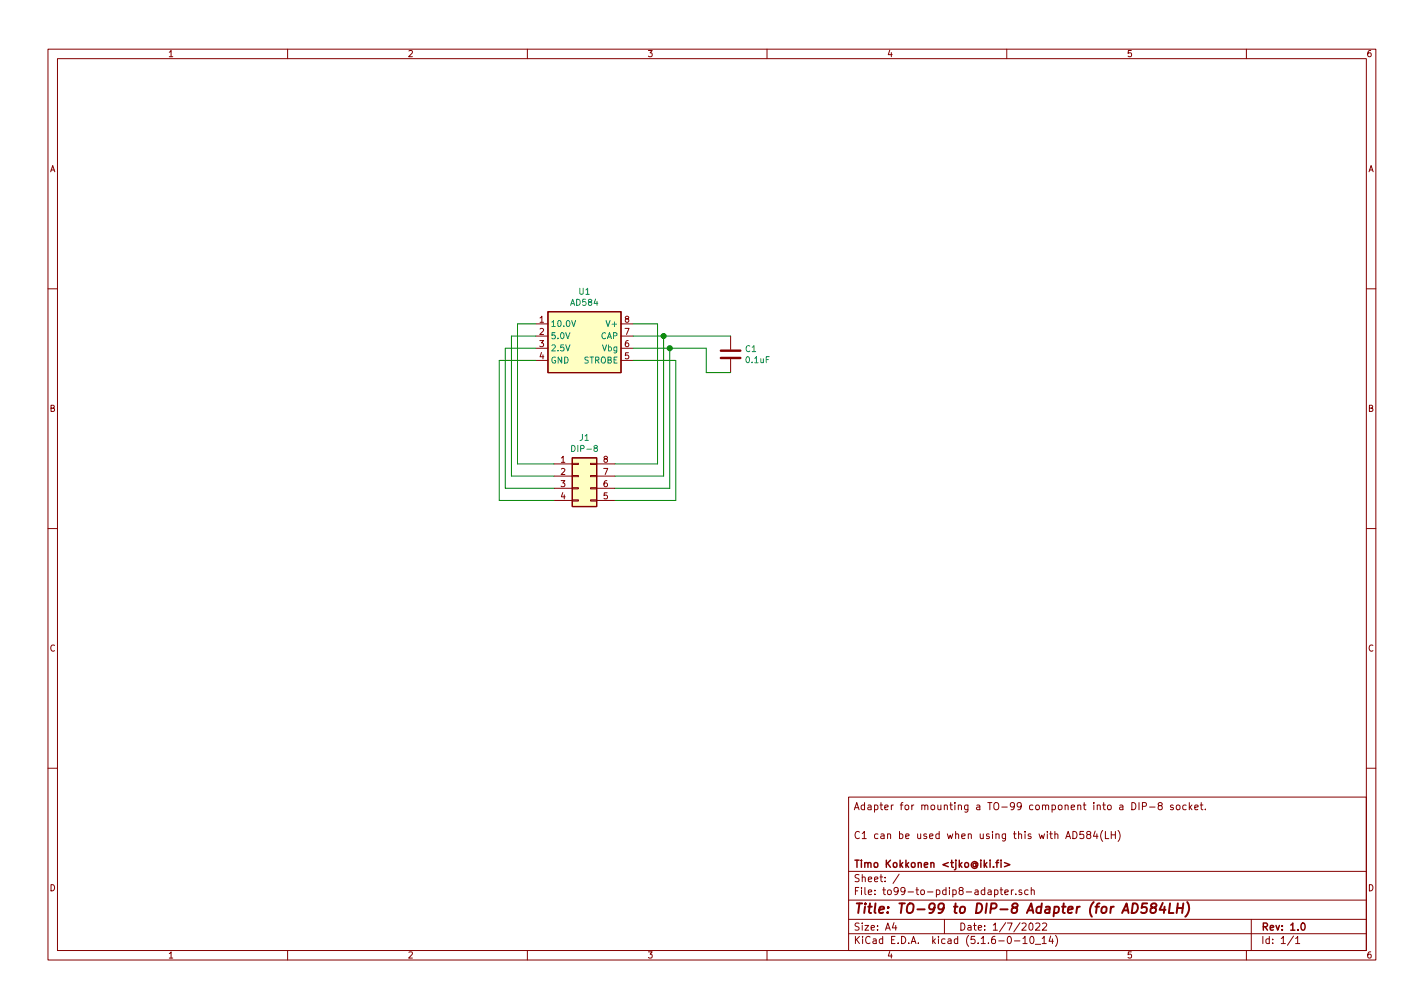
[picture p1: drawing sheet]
<svg xmlns="http://www.w3.org/2000/svg" width="297mm" height="210mm" viewBox="0 0 297 210" stroke-linecap="round" stroke-linejoin="round" font-family="sans-serif">
<g fill="none" stroke="#840000" stroke-width=".21">
<path d="M10 10.3h277v189.9h-277zM12 12.2h273v186.1h-273zM60 10.3v1.9M110 10.3v1.9M160 10.3v1.9M210 10.3v1.9M260 10.3v1.9M10 60.2h2M111.8 67.6h2.5M111.8 70.1h2.5M111.8 72.6h2.5M111.8 75.2h2.5"/>
<path d="M129.5 67.6h2.6M129.5 70.1h2.6M129.5 72.6h2.6M129.5 75.2h2.6M152.4 70.1v2.8M152.4 74.9v2.8M285 60.2h2M115.6 96.8h3.8M115.6 99.3h3.8M119.4 96.6h1.2v.3h-1.2zM119.4 99.2h1.2v.2h-1.2zM123.2 96.6h1.3v.3h-1.3z"/>
<path d="M123.2 99.2h1.3v.2h-1.3zM124.5 96.8h3.8M124.5 99.3h3.8M10 110.3h2M115.6 101.8h3.8M115.6 104.4h3.8M119.4 104.3h1.2v.2h-1.2zM119.4 101.7h1.2v.3h-1.2zM123.2 104.3h1.3v.2h-1.3zM123.2 101.7h1.3v.3h-1.3zM124.5 101.8h3.8M124.5 104.4h3.8"/>
<path d="M285 110.3h2M10 160.2h2M177 166.3h108v32h-108zM223.8 173.4a.76 .76 0 0 1 .9 .8 .76 .76 0 0 1-.9 .7zM226 173.4h-.7l-.1 .7 .3-.1 .5 .1v.7l-.2 .1-.6-.1M226.9 174.1l-.2-.3 .2-.4 .6 .2v.2l-.1 .2a.52 .52 0 0 0-.6 .2 .52 .52 0 0 0 0 .6l.4 .1 .3-.1v-.4l-.3-.3M228.4 173.3l-.3 1.1h.9M228.8 173.9v1M230 173.2a1.71 1.71 0 0 0 0 2.3M230.6 173.4v1.5h.7M231.8 173.4v1.5M231.8 174.1h.9"/>
<path d="M232.7 173.4v1.5M233.2 173.2a1.71 1.71 0 0 1 0 2.3M236.1 167.4a.75 .75 0 0 1 .8 .8 .75 .75 0 0 1-.8 .7zM237.6 167.4v1.5M238.3 168.2l.7-.1 .1-.5-.2-.2h-.6v1.5M239.8 168.3h1.1M241.9 168l-.3-.2 .1-.2 .2-.2 .4 .1 .1 .2v.2l-.5 .1-.3 .3 .1 .5 .2 .1h.2l.3-.3v-.4l-.3-.2M244.7 168l-.3-.1-.3 .2 .1 .2 .5 .2v.3h-.6M245.4 168l.2-.1 .5 .1v.8l-.2 .1-.5-.1zM247.4 168l-.4-.1-.3 .3 .1 .6 .2 .1 .4-.1M248.1 167.4v1.5M248.2 168.3l.4 .6"/>
<path d="M248.6 167.9l-.5 .6M249.2 168.4l.7-.1v-.3l-.5-.1-.2 .2 .1 .7h.6M250.4 167.9h.5M250.6 167.4v1.3l.3 .2M251.4 168.8v.1M285 160.2h2M60 198.3v1.9M110 198.3v1.9M160 198.3v1.9M177 194.8h108M177 191.8h108M177 187.8h108"/>
<path d="M177 181.8h108M186.5 192.5l-.4 1h1M186.8 193v1M187.6 182.3l-1.3 2M197 191.8v3M207.5 185.7l.4-.1 .3 .3-.1 .6h-.6M207.5 185.6v1.5M208.6 185.6h.6M208.8 185.1v1.3l.4 .2M209.6 186.1l.7-.1v-.3l-.5-.1-.2 .2 .1 .7h.6M210 198.3v1.9M211 185.6v1"/>
<path d="M211.4 185.6l-.4 .3M211.6 196.3h1.2M211.9 186.5v.1M213.1 185.7l-.3-.1-.3 .2 .1 .2 .5 .2v.3h-.6M213.4 195.8l.4-.5v1.5M213.4 196.8h.8M214.5 185.7l-.5-.1-.3 .3 .1 .6 .2 .1 .5-.1M214.8 192.7l.3-.2a.86 .86 0 0 1-.1 1.5l-.2-.1-.2-.4zM215 195.4l.2-.1a.85 .85 0 0 1 .1 1.5 .8 .8 0 0 1-.6-.6 .8 .8 0 0 1 .3-.8zM215.1 185.7l.2-.1 .4 .1v.9M215.1 185.1v1.5M216 197h1.1"/>
<path d="M216.1 192.7l.5-.2 .3 .5-.9 1h.9M217.4 195.8l.4-.5v1.5M217.4 196.8h.8M217.5 192.7l.6-.2 .2 .5-.9 1h.9M219.2 195.2l-.4 1.1h.9M219.5 195.8v1M220.2 195.1a1.71 1.71 0 0 1 0 2.3M260 198.3v1.9M261 191.8v6.5M269.8 195.2l-1.2 2M270.3 195.8l.4-.5v1.5M270.3 196.8h.8"/>
</g>
<path d="M207.7 179.9h.6M208.3 179.4l-.4 .2v1.3M208.8 179.4v.2M208.8 179.9v1M209.5 179.9l1.2 .5-1.2 .4M271.5 192.7l.2-.2a.8 .8 0 0 1 .6 .8 .8 .8 0 0 1-.6 .7l-.3-.5z" fill="none" stroke="#840000" stroke-width=".3"/>
<path d="M236.3 188.4a1 1 0 0 1 1.1 .8 1 1 0 0 1-.5 1.1l-.8 .1zM239.3 188.4h-1l-.2 1 .3-.2 .7 .1 .1 .3-.1 .7-.3 .1h-.5l-.3-.1M240.4 189.3l-.2-.2-.1-.3a.66 .66 0 0 1 1-.3l.1 .3-.1 .3-.7 .2a.66 .66 0 0 0-.3 1 .65 .65 0 0 0 .9 0 .65 .65 0 0 0 0-.9l-.2-.1M242.5 188.3l-.6 1.5h1.2M242.9 189.1l-.1 1.3M244.1 188.4l-.3 2h1M245.6 189.4h1.1M245.7 188.4l-.3 2M246.8 188.4l-.2 2M247.6 188.2a2.28 2.28 0 0 1-.4 3" fill="none" stroke="#840000" stroke-width=".41"/>
<g fill="#ffffc2" stroke="#ffffc2" stroke-width=".21">
<path d="M114.3 65h15.2v12.7h-15.2z"/>
<path d="M119.4 95.5h5.1v10.2h-5.1z"/>
</g>
<path d="M114.3 65h15.2v12.7h-15.2zM119.4 95.5h5.1v10.2h-5.1z" fill="none" stroke="#840000" stroke-width=".25"/>
<path d="M119.2 66.8l.5 1.3 .4-1.3" fill="none" stroke="#008484" stroke-width=".21"/>
<path d="M150.4 74.7h4M150.4 73.1h4" fill="none" stroke="#840000" stroke-width=".51"/>
<path d="M111.8 67.6h-3.9v29.2h7.7M111.8 70.1h-5.1v29.2h8.9M111.8 72.6h-6.4v29.2h10.2M111.8 75.2h-7.7v29.2h11.5M132.1 67.6h5.1v29.2h-8.9M132.1 70.1h20.3M132.1 72.6h15.2v5.1h5.1M132.1 75.2h8.9v29.2h-12.7M138.4 70.1v29.2h-10.1M139.7 72.6v29.2h-11.4" fill="none" stroke="#008400" stroke-width=".21"/>
<g fill="#008400" stroke="#008400" stroke-width=".25">
<circle cx="138.4" cy="70.1" r=".51"/>
<circle cx="139.7" cy="72.6" r=".51"/>
</g>
<text font-size="2.8" fill="#840000" x="178" y="190.5">Title: TO-99 to DIP-8 Adapter (for AD584LH)</text>
<g font-size="2.1" fill="#840000">
<text x="178" y="169">Adapter for mounting a TO-99 component into a DIP-8 socket.</text>
<text x="178" y="175">C1 can be used when using this with AD584(LH)</text>
<text x="178" y="184">Sheet: /</text>
<text x="178" y="181">Timo Kokkonen &lt;tjko@iki.fi&gt;</text>
<text x="178" y="186.7">File: to99-to-pdip8-adapter.sch</text>
<text x="178" y="196.9">KiCad E.D.A. kicad (5.1.6-0-10_14)</text>
<text x="178" y="194.1">Size: A4</text>
<text x="200" y="194.1">Date: 1/7/2022</text>
<text x="263" y="194.1">Rev: 1.0</text>
<text x="263" y="196.9">Id: 1/1</text>
</g>
<g font-size="1.8" fill="#840000">
<text x="35" y="11.9">1</text>
<text x="85" y="11.9">2</text>
<text x="135" y="11.9">3</text>
<text x="185" y="11.9">4</text>
<text x="235" y="11.9">5</text>
<text x="285" y="11.9">6</text>
<text x="10.4" y="35.9">A</text>
<text x="285.4" y="35.9">A</text>
<text x="112.5" y="67.3">1</text>
<text x="112.5" y="69.8">2</text>
<text x="130.3" y="69.8">7</text>
<text x="130.3" y="67.3">8</text>
<text x="112.5" y="72.4">3</text>
<text x="112.5" y="74.9">4</text>
<text x="130.3" y="74.9">5</text>
<text x="130.3" y="72.4">6</text>
<text x="10.4" y="85.9">B</text>
<text x="285.4" y="85.9">B</text>
<text x="117" y="96.5">1</text>
<text x="117" y="99.1">2</text>
<text x="117" y="101.6">3</text>
<text x="125.9" y="101.6">6</text>
<text x="125.9" y="99.1">7</text>
<text x="125.9" y="96.5">8</text>
<text x="117" y="104.1">4</text>
<text x="125.9" y="104.1">5</text>
<text x="10.4" y="135.9">C</text>
<text x="285.4" y="135.9">C</text>
<text x="10.4" y="185.9">D</text>
<text x="285.4" y="185.9">D</text>
<text x="35" y="199.9">1</text>
<text x="85" y="199.9">2</text>
<text x="135" y="199.9">3</text>
<text x="185" y="199.9">4</text>
<text x="235" y="199.9">5</text>
<text x="285" y="199.9">6</text>
</g>
<g font-size="1.8" fill="#008484">
<text x="119.2" y="63.8">AD584</text>
<text x="120.8" y="61.5">U1</text>
<text x="114.8" y="68.2">10.0V</text>
<text x="114.8" y="70.7">5.0V</text>
<text x="125.3" y="70.7">CAP</text>
<text x="126.8" y="68.2">V+</text>
<text x="114.8" y="73.3">2.5V</text>
<text x="114.8" y="75.8">GND</text>
<text x="121.7" y="75.8">STROBE</text>
<text x="125.7" y="73.3">Vbg</text>
<text x="155.5" y="73.4">C1</text>
<text x="155.7" y="75.7">0.1uF</text>
<text x="119.7" y="94.3">DIP-8</text>
<text x="121" y="91.9">J1</text>
</g>
</svg>
